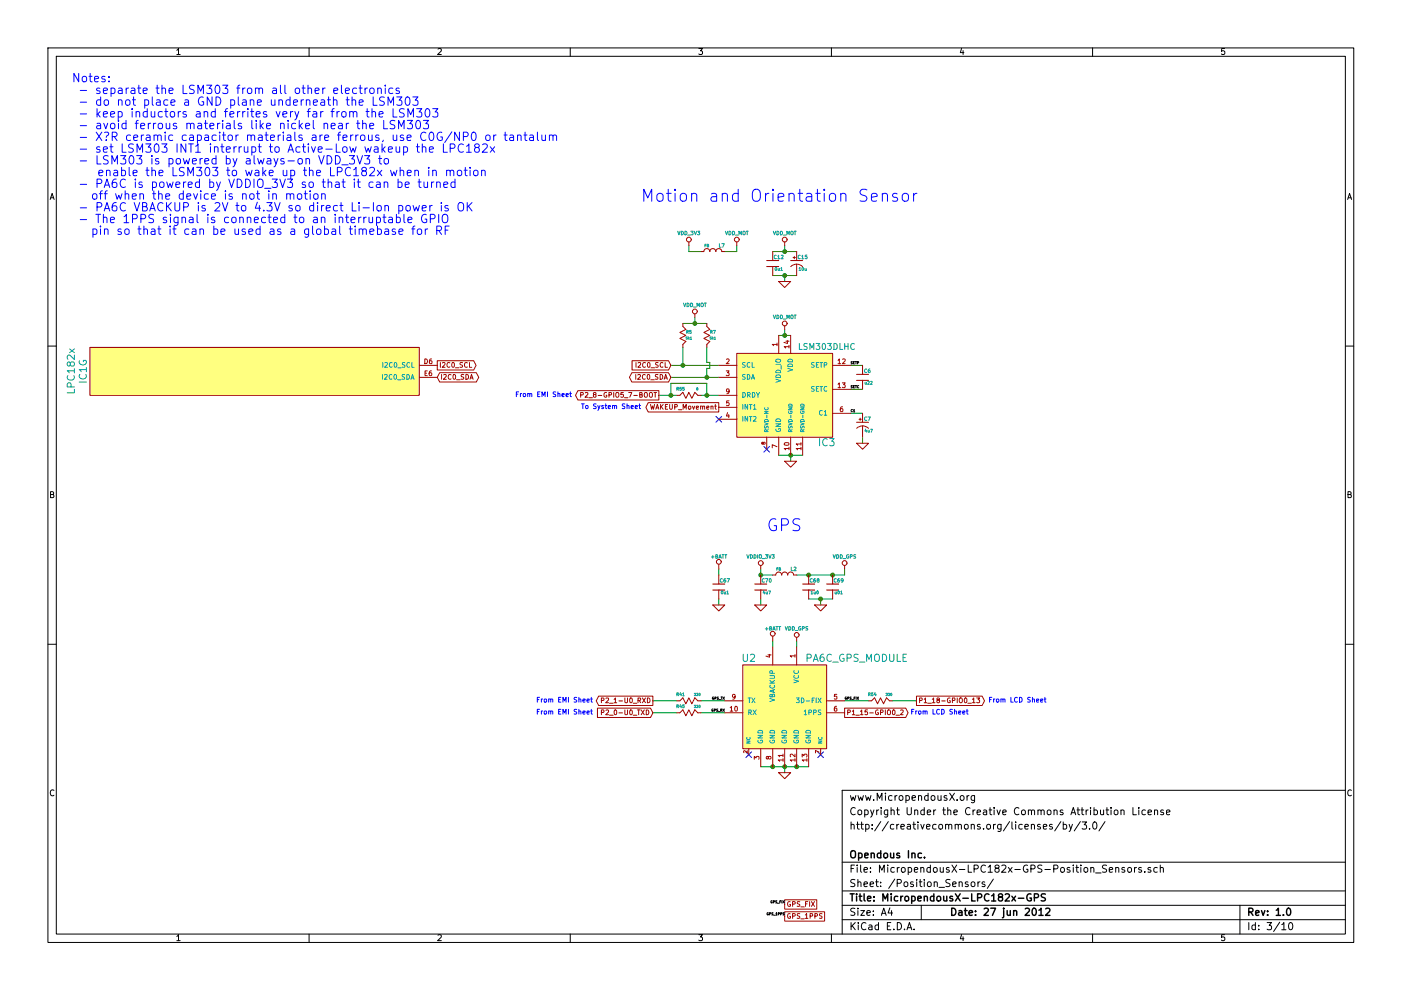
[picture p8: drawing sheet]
EESchema Schematic File Version 2  date 6/27/2012 5:02:37 AM
LIBS:power
LIBS:device
LIBS:transistors
LIBS:conn
LIBS:linear
LIBS:regul
LIBS:74xx
LIBS:cmos4000
LIBS:adc-dac
LIBS:memory
LIBS:xilinx
LIBS:special
LIBS:microcontrollers
LIBS:dsp
LIBS:microchip
LIBS:analog_switches
LIBS:motorola
LIBS:texas
LIBS:intel
LIBS:audio
LIBS:interface
LIBS:digital-audio
LIBS:philips
LIBS:display
LIBS:cypress
LIBS:siliconi
LIBS:opto
LIBS:atmel
LIBS:contrib
LIBS:valves
LIBS:MicropendousX-LPC182x-GPS-cache
EELAYER 25  0
EELAYER END
$Descr A4 11700 8267
encoding utf-8
Sheet 3 10
Title "MicropendousX-LPC182x-GPS"
Date "27 jun 2012"
Rev "1.0"
Comp "Opendous Inc."
Comment1 ""
Comment2 "http://creativecommons.org/licenses/by/3.0/"
Comment3 "Copyright Under the Creative Commons Attribution License"
Comment4 "www.MicropendousX.org"
$EndDescr
Connection ~ 5900 3300
Wire Wire Line
	6000 3300 5850 3300
Wire Wire Line
	5500 3300 5650 3300
Wire Wire Line
	7050 5850 7250 5850
Wire Wire Line
	7650 5850 7450 5850
Wire Wire Line
	5450 5850 5650 5850
Wire Wire Line
	6050 5950 5850 5950
Connection ~ 6750 4800
Wire Wire Line
	6350 4750 6350 4800
Wire Wire Line
	6350 4800 6450 4800
Wire Wire Line
	6000 4800 6000 4750
Wire Wire Line
	6850 5000 6850 5050
Wire Wire Line
	6000 5050 6000 5000
Wire Wire Line
	6700 3800 6500 3800
Wire Wire Line
	7100 3250 7200 3250
Connection ~ 6550 2800
Wire Wire Line
	6550 2750 6550 2800
Connection ~ 6600 3800
Wire Wire Line
	6050 2100 6150 2100
Wire Wire Line
	6150 2100 6150 2050
Connection ~ 6450 6400
Connection ~ 6550 6400
Connection ~ 6650 6400
Wire Wire Line
	6750 6400 6350 6400
Connection ~ 5800 2700
Wire Wire Line
	5800 2650 5800 2700
Connection ~ 5900 3150
Wire Wire Line
	5900 3150 5900 3075
Wire Wire Line
	5900 3075 5925 3075
Wire Wire Line
	5925 3075 5925 3025
Wire Wire Line
	5925 3025 5900 3025
Wire Wire Line
	5900 3025 5900 2900
Wire Wire Line
	6000 3150 5600 3150
Wire Wire Line
	7200 3650 7200 3700
Wire Wire Line
	6650 2100 6450 2100
Wire Wire Line
	6650 2300 6450 2300
Wire Wire Line
	6550 2350 6550 2300
Connection ~ 6550 2300
Wire Wire Line
	6000 3050 5600 3050
Wire Wire Line
	5700 2900 5700 3050
Connection ~ 5700 3050
Wire Wire Line
	5900 2700 5700 2700
Wire Wire Line
	6550 2050 6550 2100
Connection ~ 6550 2100
Wire Wire Line
	6550 6400 6550 6450
Wire Wire Line
	6450 5350 6450 5400
Wire Wire Line
	5750 2050 5750 2100
Wire Wire Line
	5750 2100 5850 2100
Wire Wire Line
	6600 3850 6600 3800
Wire Wire Line
	6500 2800 6600 2800
Wire Wire Line
	7100 3050 7200 3050
Wire Wire Line
	7100 3450 7200 3450
Wire Wire Line
	7050 4750 7050 4800
Wire Wire Line
	6650 5350 6650 5400
Wire Wire Line
	7050 4800 6650 4800
Connection ~ 6950 4800
Wire Wire Line
	6950 5000 6750 5000
Connection ~ 6850 5000
Wire Wire Line
	6350 5050 6350 5000
Connection ~ 6350 4800
Wire Wire Line
	6050 5850 5850 5850
Wire Wire Line
	5450 5950 5650 5950
Wire Wire Line
	5600 3300 5600 3200
Connection ~ 5600 3300
Wire Wire Line
	5600 3200 5900 3200
Wire Wire Line
	5900 3200 5900 3300
$Comp
L R_MINI R55
U 1 1
P 5750 3300
F 0 "R55" H 5680 3350 25  0000 C CNN
F 1 "0" H 5820 3350 20  0000 C CNN
	1    5750 3300
	1    0    0    -1  
$EndComp
NoConn ~ 6000 3500
Text GLabel 6550 7550 2    40   UnSpc ~ 0
GPS_FIX
Text GLabel 6550 7650 2    40   UnSpc ~ 0
GPS_1PPS
Text Label 6550 7550 2    20   ~ 0
GPS_FIX
Text Label 6550 7650 2    20   ~ 0
GPS_1PPS
$Comp
L VDD_MOT #PWR077
U 1 1
P 5800 2650
F 0 "#PWR077" H 5800 2750 30  0001 C CNN
F 1 "VDD_MOT" H 5800 2750 30  0000 C CNN
	1    5800 2650
	1    0    0    -1  
$EndComp
Text Label 7050 5850 0    20   ~ 0
GPS_FIX
Text Label 6050 5850 2    20   ~ 0
GPS_TX
Text Label 6050 5950 2    20   ~ 0
GPS_RX
$Comp
L R_MINI R54
U 1 1
P 7350 5850
F 0 "R54" H 7280 5900 25  0000 C CNN
F 1 "330" H 7420 5900 20  0000 C CNN
	1    7350 5850
	1    0    0    -1  
$EndComp
$Comp
L GND #PWR078
U 1 1
P 6350 5050
F 0 "#PWR078" H 6350 5050 30  0001 C CNN
F 1 "GND" H 6350 4980 30  0001 C CNN
	1    6350 5050
	1    0    0    -1  
$EndComp
$Comp
L C_MINI C70
U 1 1
P 6350 4900
F 0 "C70" V 6300 4950 30  0000 C CNN
F 1 "4u7" V 6400 4950 25  0000 C CNN
	1    6350 4900
	0    1    1    0   
$EndComp
NoConn ~ 6850 6300
NoConn ~ 6250 6300
$Comp
L R_MINI R45
U 1 1
P 5750 5950
F 0 "R45" H 5680 6000 25  0000 C CNN
F 1 "330" H 5820 6000 20  0000 C CNN
	1    5750 5950
	1    0    0    -1  
$EndComp
$Comp
L R_MINI R41
U 1 1
P 5750 5850
F 0 "R41" H 5680 5900 25  0000 C CNN
F 1 "330" H 5820 5900 20  0000 C CNN
	1    5750 5850
	1    0    0    -1  
$EndComp
$Comp
L VDD_GPS #PWR079
U 1 1
P 6650 5350
F 0 "#PWR079" H 6650 5450 30  0001 C CNN
F 1 "VDD_GPS" H 6650 5450 30  0000 C CNN
	1    6650 5350
	1    0    0    -1  
$EndComp
$Comp
L VDD_GPS #PWR080
U 1 1
P 7050 4750
F 0 "#PWR080" H 7050 4850 30  0001 C CNN
F 1 "VDD_GPS" H 7050 4850 30  0000 C CNN
	1    7050 4750
	1    0    0    -1  
$EndComp
$Comp
L C_MINI C69
U 1 1
P 6950 4900
F 0 "C69" V 6900 4950 30  0000 C CNN
F 1 "u01" V 7000 4950 25  0000 C CNN
	1    6950 4900
	0    1    1    0   
$EndComp
$Comp
L L_MINI L2
U 1 1
P 6550 4800
F 0 "L2" H 6475 4750 30  0000 C CNN
F 1 "FB" H 6600 4750 22  0000 C CNN
	1    6550 4800
	-1   0    0    1   
$EndComp
$Comp
L GND #PWR081
U 1 1
P 6850 5050
F 0 "#PWR081" H 6850 5050 30  0001 C CNN
F 1 "GND" H 6850 4980 30  0001 C CNN
	1    6850 5050
	1    0    0    -1  
$EndComp
$Comp
L C_MINI C68
U 1 1
P 6750 4900
F 0 "C68" V 6700 4950 30  0000 C CNN
F 1 "1u0" V 6800 4950 25  0000 C CNN
	1    6750 4900
	0    1    1    0   
$EndComp
$Comp
L C_MINI C67
U 1 1
P 6000 4900
F 0 "C67" V 5950 4950 30  0000 C CNN
F 1 "0u1" V 6050 4950 25  0000 C CNN
	1    6000 4900
	0    1    1    0   
$EndComp
$Comp
L GND #PWR082
U 1 1
P 6000 5050
F 0 "#PWR082" H 6000 5050 30  0001 C CNN
F 1 "GND" H 6000 4980 30  0001 C CNN
	1    6000 5050
	1    0    0    -1  
$EndComp
$Comp
L +BATT #PWR083
U 1 1
P 6000 4750
F 0 "#PWR083" H 6000 4700 20  0001 C CNN
F 1 "+BATT" H 6000 4850 30  0000 C CNN
	1    6000 4750
	1    0    0    -1  
$EndComp
Text Label 7100 3450 0    20   ~ 0
C1
Text Label 7100 3250 0    20   ~ 0
SETC
Text Label 7100 3050 0    20   ~ 0
SETP
Text Notes 5350 1700 0    100  ~ 0
Motion and Orientation Sensor
Text Notes 6400 4450 0    100  ~ 0
GPS
$Comp
L VDD_MOT #PWR084
U 1 1
P 6550 2750
F 0 "#PWR084" H 6550 2850 30  0001 C CNN
F 1 "VDD_MOT" H 6550 2850 30  0000 C CNN
	1    6550 2750
	1    0    0    -1  
$EndComp
NoConn ~ 6400 3750
$Comp
L GND #PWR085
U 1 1
P 6600 3850
F 0 "#PWR085" H 6600 3850 30  0001 C CNN
F 1 "GND" H 6600 3780 30  0001 C CNN
	1    6600 3850
	1    0    0    -1  
$EndComp
Text Notes 4850 3425 0    40   ~ 0
To System Sheet
Text GLabel 5600 3150 0    40   BiDi ~ 0
I2C0_SDA
Text GLabel 5600 3050 0    40   Input ~ 0
I2C0_SCL
$Comp
L LSM303DLHC IC3
U 1 1
P 6550 3300
F 0 "IC3" H 6900 2900 60  0000 C CNN
F 1 "LSM303DLHC" H 6900 3700 50  0000 C CNN
	1    6550 3300
	1    0    0    -1  
$EndComp
$Comp
L L_MINI L7
U 1 1
P 5950 2100
F 0 "L7" H 5875 2050 30  0000 C CNN
F 1 "FB" H 6000 2050 22  0000 C CNN
	1    5950 2100
	-1   0    0    1   
$EndComp
$Comp
L VDD_MOT #PWR086
U 1 1
P 6150 2050
F 0 "#PWR086" H 6150 2150 30  0001 C CNN
F 1 "VDD_MOT" H 6150 2150 30  0000 C CNN
	1    6150 2050
	1    0    0    -1  
$EndComp
$Comp
L VDD_MOT #PWR087
U 1 1
P 6550 2050
F 0 "#PWR087" H 6550 2150 30  0001 C CNN
F 1 "VDD_MOT" H 6550 2150 30  0000 C CNN
	1    6550 2050
	1    0    0    -1  
$EndComp
Text GLabel 7050 5950 2    40   Output ~ 0
P1_15-GPIO0_2
Text Notes 7600 5975 0    40   ~ 0
From LCD Sheet
Text Notes 8250 5875 0    40   ~ 0
From LCD Sheet
Text Notes 4300 3325 0    40   ~ 0
From EMI Sheet
Text GLabel 7650 5850 2    40   Output ~ 0
P1_18-GPIO0_13
Text GLabel 5500 3300 0    40   Output ~ 0
P2_8-GPIO5_7-BOOT
Text GLabel 6000 3400 0    40   Output ~ 0
WAKEUP_Movement
Text Notes 4475 5975 0    40   ~ 0
From EMI Sheet
$Comp
L VDDIO_3V3 #PWR088
U 1 1
P 6350 4750
F 0 "#PWR088" H 6350 4850 30  0001 C CNN
F 1 "VDDIO_3V3" H 6350 4850 30  0000 C CNN
	1    6350 4750
	1    0    0    -1  
$EndComp
$Comp
L VDD_3V3 #PWR089
U 1 1
P 5750 2050
F 0 "#PWR089" H 5750 2150 30  0001 C CNN
F 1 "VDD_3V3" H 5750 2150 30  0000 C CNN
	1    5750 2050
	1    0    0    -1  
$EndComp
Text Notes 4475 5875 0    40   ~ 0
From EMI Sheet
$Comp
L GND #PWR090
U 1 1
P 6550 6450
F 0 "#PWR090" H 6550 6450 30  0001 C CNN
F 1 "GND" H 6550 6380 30  0001 C CNN
	1    6550 6450
	1    0    0    -1  
$EndComp
$Comp
L +BATT #PWR091
U 1 1
P 6450 5350
F 0 "#PWR091" H 6450 5300 20  0001 C CNN
F 1 "+BATT" H 6450 5450 30  0000 C CNN
	1    6450 5350
	1    0    0    -1  
$EndComp
$Comp
L R_MINI R7
U 1 1
P 5900 2800
F 0 "R7" V 5875 2850 25  0000 C CNN
F 1 "5k1" V 5925 2850 20  0000 C CNN
	1    5900 2800
	0    1    1    0   
$EndComp
$Comp
L R_MINI R5
U 1 1
P 5700 2800
F 0 "R5" V 5675 2850 25  0000 C CNN
F 1 "5k1" V 5725 2850 20  0000 C CNN
	1    5700 2800
	0    1    1    0   
$EndComp
Text GLabel 3650 3050 2    40   Output ~ 0
I2C0_SCL
Text GLabel 3650 3150 2    40   BiDi ~ 0
I2C0_SDA
$Comp
L GND #PWR092
U 1 1
P 6550 2350
F 0 "#PWR092" H 6550 2350 30  0001 C CNN
F 1 "GND" H 6550 2280 30  0001 C CNN
	1    6550 2350
	1    0    0    -1  
$EndComp
$Comp
L GND #PWR093
U 1 1
P 7200 3700
F 0 "#PWR093" H 7200 3700 30  0001 C CNN
F 1 "GND" H 7200 3630 30  0001 C CNN
	1    7200 3700
	1    0    0    -1  
$EndComp
$Comp
L CP_MINI C7
U 1 1
P 7200 3550
F 0 "C7" V 7150 3590 30  0000 C CNN
F 1 "4u7" V 7250 3600 25  0000 C CNN
	1    7200 3550
	0    1    1    0   
$EndComp
$Comp
L C_MINI C6
U 1 1
P 7200 3150
F 0 "C6" V 7150 3190 30  0000 C CNN
F 1 "u22" V 7250 3200 25  0000 C CNN
	1    7200 3150
	0    1    1    0   
$EndComp
$Comp
L C_MINI C12
U 1 1
P 6450 2200
F 0 "C12" V 6400 2250 30  0000 C CNN
F 1 "0u1" V 6500 2250 25  0000 C CNN
	1    6450 2200
	0    1    1    0   
$EndComp
$Comp
L CP_MINI C15
U 1 1
P 6650 2200
F 0 "C15" V 6600 2250 30  0000 C CNN
F 1 "10u" V 6700 2250 25  0000 C CNN
	1    6650 2200
	0    1    1    0   
$EndComp
$Comp
L LPC182X_TFBGA100 IC1
U 7 1
P 750 3100
F 0 "IC1" V 700 3100 60  0000 C CNN
F 1 "LPC182x" V 600 3100 60  0000 C CNN
	7    750  3100
	1    0    0    -1  
$EndComp
Text GLabel 5450 5950 0    40   Input ~ 0
P2_0-U0_TXD
Text GLabel 5450 5850 0    40   Output ~ 0
P2_1-U0_RXD
$Comp
L PA6C_GPS_MODULE U2
U 1 1
P 6550 5900
F 0 "U2" H 6250 6300 60  0000 C CNN
F 1 "PA6C_GPS_MODULE" H 7150 6300 60  0000 C CNN
	1    6550 5900
	1    0    0    -1  
$EndComp
Text Notes 600  700  0    70   ~ 0
Notes:\n - separate the LSM303 from all other electronics\n - do not place a GND plane underneath the LSM303\n - keep inductors and ferrites very far from the LSM303\n - avoid ferrous materials like nickel near the LSM303\n - X?R ceramic capacitor materials are ferrous, use C0G/NP0 or tantalum\n - set LSM303 INT1 interrupt to Active-Low wakeup the LPC182x\n - LSM303 is powered by always-on VDD_3V3 to\n    enable the LSM303 to wake up the LPC182x when in motion\n - PA6C is powered by VDDIO_3V3 so that it can be turned\n   off when the device is not in motion\n - PA6C VBACKUP is 2V to 4.3V so direct Li-Ion power is OK\n - The 1PPS signal is connected to an interruptable GPIO\n   pin so that it can be used as a global timebase for RF
$EndSCHEMATC
